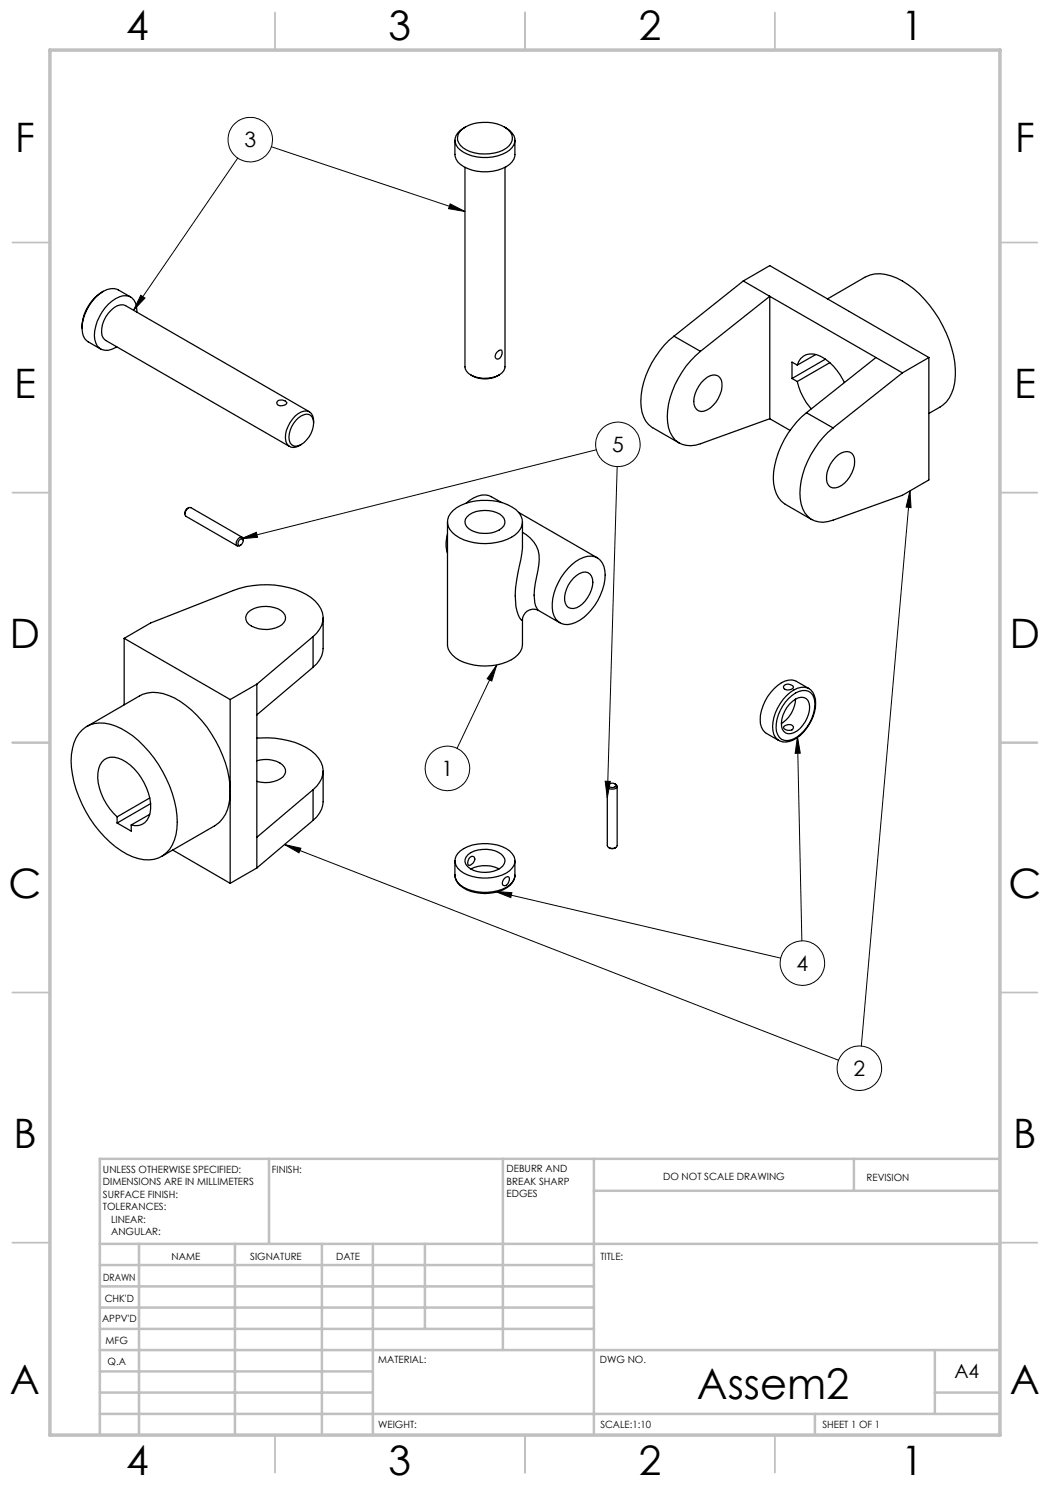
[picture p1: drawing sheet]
<svg xmlns="http://www.w3.org/2000/svg" width="210mm" height="297mm" viewBox="0 0 210 297" stroke-linecap="round" stroke-linejoin="round" font-family="sans-serif">
<g fill="none" stroke="#000" stroke-width=".2">
<path d="M47.6 31.6l-20.9 30.5M54.3 29.3l38.7 13M28.2 59.1l.8 .5-2.3 2.5zM90 40.8l3 1.5-3.3-.6zM119.3 90l-71.1 17.8M123.4 93.3l-1.9 66.3M182 98.2l.2 3.3-1-.1zM182 98.2l-9.7 111M48.2 107.8l3.1-1.3 .2 1zM99.3 133l-.9 3.2-1-.5zM99.3 133l-7.9 16.7M121 156.2l1.1 .1-.6 3.3z"/>
<path d="M159.5 147.4l.6 3.2-1.1 .1zM159.5 147.4l.9 40.8M56.9 168.9l3.3 .7-.4 1zM56.9 168.9l110.8 43.2M99.1 178.3l3.3 .2-.2 1zM99.1 178.3l57 13.3"/>
<circle cx="50" cy="27.9" r="4.4"/>
<circle cx="123.6" cy="88.9" r="4.5"/>
<circle cx="89.5" cy="153.7" r="4.5"/>
<circle cx="160.5" cy="192.6" r="4.5"/>
<circle cx="171.9" cy="213.6" r="4.5"/>
</g>
<g fill="none" stroke="#c0c0c0" stroke-width=".35">
<path d="M55 2.5v7.5M105 2.5v7.5M155 2.5v7.5M2.5 48.5h7.5M200 48.5h7.5M2.5 98.5h7.5M200 98.5h7.5M2.5 148.5h7.5M200 148.5h7.5M2.5 198.5h7.5M200 198.5h7.5M2.5 248.5h7.5"/>
<path d="M200 248.5h7.5M55 287v7.5M105 287v7.5M155 287v7.5"/>
</g>
<g fill="none" stroke="#c0c0c0" stroke-width=".5">
<path d="M53.8 231.8v17M100.6 231.8v38.2M118.8 231.8v55.2M118.8 238.2h81.2M170.8 231.8v6.4M200 231.8h-180v55.2M20 248.8h180M20 257.3h98.8M20 253h98.8M27.8 248.8v38.2M47 248.8v38.2M64.4 248.8v38.2"/>
<path d="M74.6 248.8v38.2M85 248.8v17M20 265.8h98.8M20 261.5h98.8M20 278.5h54.6M20 274.3h54.6M20 270h180M187 278.5h13M187 270v12.8M20 282.8h180M163 282.8v4.2"/>
</g>
<path d="M10 10h190v277h-190z" fill="none" stroke="#c0c0c0" stroke-width=".7"/>
<path d="M28.2 59.1l.8 .5-2.3 2.5zM90 40.8l3 1.5-3.3-.6zM182 98.2l.2 3.3-1-.1zM56.9 168.9l3.3 .7-.4 1zM159.5 147.4l.6 3.2-1.1 .1zM99.1 178.3l3.3 .2-.2 1zM48.2 107.8l3.1-1.3 .2 1zM121 156.2l1.1 .1-.6 3.3zM99.3 133l-.9 3.2-1-.5z" fill="#000"/>
<g fill="none" stroke="#000" stroke-width=".25">
<path d="M91 28v2.9a3.3 3.3 0 0 0 2.6 2.8 9 9 0 0 0 8.3-.8 2.42 2.42 0 0 0 1.1-2v-2.9M92 26.3a7.8 7.8 0 0 1 9-.8 2.28 2.28 0 0 1 1.5 2 2.28 2.28 0 0 1-1.3 2.2 8.4 8.4 0 0 1-8.6-.1 2.15 2.15 0 0 1-.6-3.3zM93 33.5v39.9a2.84 2.84 0 0 0 2.8 2.2 6.6 6.6 0 0 0 4-.6M93.1 25.4a3.1 3.1 0 0 0-2.1 3 4.3 4.3 0 0 0 3.4 2.8 8.9 8.9 0 0 0 7.5-1.2 2.35 2.35 0 0 0 0-3.9l-1-.7M101 33.5v39.9a2.02 2.02 0 0 1-1.2 1.6M20.6 58.3a9.1 9.1 0 0 0-4.1 8.1 2.41 2.41 0 0 0 1.1 2l2.5 1.4M20.6 58.3a3.2 3.2 0 0 1 3.1-.3l2.4 1.4M20.6 58.3a8.6 8.6 0 0 0-4.2 7.3M148.7 56.2l5.3 3.1M148.7 56.2l5.3-3.1 31.8 18.4M148.7 56.2l-13.9 11M154 59.3l26.5 15.3"/>
<path d="M154 59.3v24.4M154 59.3l-13.9 11M165.5 59.8l7.5-4.3a6.6 6.6 0 0 1 6.3 .1 22.3 22.3 0 0 1 10.6 12.5 15 15 0 0 1 .4 10.6 5.4 5.4 0 0 1-2.3 2.7l-2.2 1.3M27.4 62.4a3.1 3.1 0 0 0-1.5-3.1 4.4 4.4 0 0 0-4.2 1.6 8.8 8.8 0 0 0-2.8 7 2.38 2.38 0 0 0 3.5 1.9l1-.4M94.2 75a5.5 5.5 0 0 0 5.6 0M99.3 70.5l.9-.5a1.18 1.18 0 0 1-.7 1.8 .74 .74 0 0 1-.5-.6 .74 .74 0 0 1 .3-.7zM134.8 67.2a17.5 17.5 0 0 0-6.6 14.2 4.9 4.9 0 0 0 2.3 4.1l5.4 3.1M134.8 67.2l5.3 3.1M140.1 70.3a17.6 17.6 0 0 0-6.6 14.2 4.5 4.5 0 0 0 5.6 4.5l14.9-5.3M140.3 76.5a3.4 3.4 0 0 1 2.9-1.5 1.86 1.86 0 0 1 1.2 2.4 5.8 5.8 0 0 1-3.6 4.8 1.68 1.68 0 0 1-2.1-1.9 6.3 6.3 0 0 1 1.6-3.8zM158.4 75.7l1.1 .6M159.5 76.3a12.7 12.7 0 0 0 2.7 5.5"/>
<path d="M159.5 73a3 3 0 0 1 4.8-1.7 11.1 11.1 0 0 1 4.6 5.2M159.5 73l-1.1-.6v3.3M163.2 70.9l-3.7 2.1M165.1 71.8l-6.7 3.9M166 72.5l-6.5 3.8M175.2 71.5l-13.9 11M180.5 74.6l-13.9 11M185.8 71.5v24.5l-5.3 3.1-13.9 4.9a4.5 4.5 0 0 1-6.4-3.2 14.7 14.7 0 0 1 2.7-11.1 16.4 16.4 0 0 1 3.7-4.1M185.8 71.5l-5.3 3.1M55.6 80.1a1.3 1.3 0 0 1 1.8 .5 1.32 1.32 0 0 1-2 .2v-.2zM59.2 84.1a2.3 2.3 0 0 1 3-1 3.2 3.2 0 0 1 0 3.6 4.1 4.1 0 0 1-3 2.5 1.48 1.48 0 0 1-1.4-1.7 5.4 5.4 0 0 1 1.4-3.4zM61.9 82.4l-36.8-21.3a2.47 2.47 0 0 0-2.9 1 5.8 5.8 0 0 0-1.8 5l.2 .5 .5 .5 36.8 21.2"/>
<path d="M62.7 84.6a2 2 0 0 0-1.4-2.4 4.1 4.1 0 0 0-3.3 2.4 4.4 4.4 0 0 0-.6 4.2 1.88 1.88 0 0 0 2.9 .1M154 83.7l4 2.4M161.3 82.5a18.3 18.3 0 0 0-6.6 13.1 6 6 0 0 0 2.4 5.3l5.2 3M161.3 82.5l5.3 3.1M167.1 91.5a2.49 2.49 0 0 1 3.3-.8 3.7 3.7 0 0 1 0 3.9 4.5 4.5 0 0 1-3.9 3 1.88 1.88 0 0 1-1.2-2.4 6.4 6.4 0 0 1 1.8-3.7zM37.7 101.6a1.2 1.2 0 0 0-.5 1.7l10.2 5.9M37.7 101.6l.5-.1 10.2 6M37.7 101.6l-.6 .5-.1 .7M47.9 108l.6-.2a.86 .86 0 0 1-.8 1.3l-.1-.6zM48.6 108.1a.51 .51 0 0 0-.1-.5 .51 .51 0 0 0-.6-.1 1.16 1.16 0 0 0-.5 1.7l.7-.2M89.5 104.4v24.5a3.9 3.9 0 0 0 2.4 3.2 11.6 11.6 0 0 0 11.1-.7 3.3 3.3 0 0 0 1.5-2.5v-5M89.5 106.7a6.8 6.8 0 0 0 0 4"/>
<path d="M90.6 102.1a11.1 11.1 0 0 1 12.6-.2 2.99 2.99 0 0 1-.2 5.1 11.2 11.2 0 0 1-11.9 .1 2.96 2.96 0 0 1-.5-5zM93.4 103.4a5.7 5.7 0 0 1 7.1-.1 1.64 1.64 0 0 1-.7 2.7 5.8 5.8 0 0 1-6.5-.7 1.46 1.46 0 0 1 .1-1.9zM100.3 100.5l-2.1-1.2a4 4 0 0 0-4.3 .8l-.7 .5M103.7 102.5l15.8 9.1M104.5 104.4v5.2l-1.2 6.5a13.3 13.3 0 0 0 .6 7.4l.5 .6 .1-.1M104.5 106.5a6.1 6.1 0 0 1 3.1 7.5l-.3 1.4a9.3 9.3 0 0 0 .1 6.3l.3 .4M113.6 113.7a6.4 6.4 0 0 1 4.7-2.5 2.97 2.97 0 0 1 2.7 2.9 11.2 11.2 0 0 1-5.9 10.4 3 3 0 0 1-3.2 0 3 3 0 0 1-1.4-2.9 11.3 11.3 0 0 1 3.1-7.9zM114.7 115.6a3.1 3.1 0 0 1 2.8-1.1 2.62 2.62 0 0 1 .8 3.5 5.5 5.5 0 0 1-3.6 3.7 1.79 1.79 0 0 1-1.8-2.4 6.4 6.4 0 0 1 1.8-3.7zM24.8 127.7l21.2 12.2M24.8 127.7v13.3M46 139.9v36.8M49.6 122.4a5.7 5.7 0 0 1 7.1 .2 1.71 1.71 0 0 1-.9 2.7 6.1 6.1 0 0 1-6.1-.5 1.61 1.61 0 0 1-.1-2.4z"/>
<path d="M51.4 136.8v36.8M51.4 136.8l-5.4 3.1M62.6 127.3a4.5 4.5 0 0 0 .4-7.1 14.3 14.3 0 0 0-9.5-3.3 19 19 0 0 0-6.9 1.2l-16.5 6.5-5.3 3.1M62.6 127.3l-11.2 9.5M62.6 127.3v6.2M62.6 133.5l-11.2 9.5M64.6 123.6v6.1a4.8 4.8 0 0 1-2 3.8M107.7 122.1a2.19 2.19 0 0 0-3.2 1.9M107.7 122.1l4.3 2.5M156.8 137.1a1.25 1.25 0 0 1 1.9 .4 1.25 1.25 0 0 1-2 0zM157.3 139.1a4 4 0 0 1 4.4-1.4 3.6 3.6 0 0 1 1.4 3.8 8.6 8.6 0 0 1-5.3 6.8 2.45 2.45 0 0 1-3.2-2.1 8.8 8.8 0 0 1 2.7-7.1zM157.7 139.7a3.9 3.9 0 0 1 4-1.4 3.1 3.1 0 0 1 1.2 3.6 8.1 8.1 0 0 1-4.8 6.1 2.08 2.08 0 0 1-2.8-1.7 8.1 8.1 0 0 1 2.4-6.6z"/>
<path d="M159.1 139.8a6.2 6.2 0 0 1-2.8 4.9M161.7 137.7l-2.4-1.4a3.3 3.3 0 0 0-3.8 .8 9.2 9.2 0 0 0-3.4 7.6 2.75 2.75 0 0 0 1.2 2l2.4 1.4M16.4 146a6 6 0 0 1 6.7-.8 19.7 19.7 0 0 1 9.4 9.1 19.6 19.6 0 0 1 2.7 12.6 5.7 5.7 0 0 1-7.5 4.8 17.9 17.9 0 0 1-9.7-8 21.6 21.6 0 0 1-3.7-12.8 7.7 7.7 0 0 1 2.1-4.9zM17.4 145.3l10.5-6.1a6.5 6.5 0 0 1 5.8-.1 21.2 21.2 0 0 1 10.8 12 15.9 15.9 0 0 1 1 10.8 6.3 6.3 0 0 1-2.6 3.3l-10.6 6.1M30 159.6l-6.6 3.8M51.4 152.1a5.3 5.3 0 0 1 5.5 1.3 1.84 1.84 0 0 1-1.4 2.7 6.1 6.1 0 0 1-4.1 .2M51.4 147.6a17.3 17.3 0 0 1 10.8 2.5 4.8 4.8 0 0 1 2.1 5.6l-.9 1.5-.8 .7M62.6 157.9v6.2M62.6 157.9l-11.2 9.6M64.6 154.2v6.1a4.8 4.8 0 0 1-2 3.8M121.5 157.3v11.8a1.15 1.15 0 0 0 1.9 0v-11.8M121.7 156.9l.7-.3 .6 .2 .2 .3a.83 .83 0 0 1-.8 .4 .83 .83 0 0 1-.7-.4z"/>
<path d="M121.9 156.8a.5 .5 0 0 0-.4 .7 1.24 1.24 0 0 0 1.9-.2l-.4-.5M156.8 145.2a1.06 1.06 0 0 1 1.9 .4 1.18 1.18 0 0 1-2-.1zM157.9 140.8a3.3 3.3 0 0 1 2.9-1.3 2.41 2.41 0 0 1 .9 3.3 4.9 4.9 0 0 1-4 4 1.78 1.78 0 0 1-1.4-2.2 6.2 6.2 0 0 1 1.6-3.8zM23.4 163.4a11.4 11.4 0 0 1-3.8-8.7 3.1 3.1 0 0 1 1.5-2.9 3.1 3.1 0 0 1 3.3 .1 11.4 11.4 0 0 1 5.7 9.8 3.1 3.1 0 0 1-3.1 3.4l-.8-.1M23.4 163.4v1.2M23.4 164.6l2.8 1.6v-1.2M30 162.9l-3.8 2.1M30.1 160.7l-6.7 3.9M34.5 170l11.5 6.7M51.4 173.6l-5.4 3.1M62.6 164.1l-11.2 9.5M91 172.2v2.8a3.4 3.4 0 0 0 2.6 2.9 9.3 9.3 0 0 0 8.3-.9 2.42 2.42 0 0 0 1.1-2v-2.8"/>
<path d="M91 174.9a3.3 3.3 0 0 0 2.3 3.1 8.9 8.9 0 0 0 8.7-.9 2.84 2.84 0 0 0 1-2.1M91.5 170.7a7.7 7.7 0 0 1 7-1.9 5.4 5.4 0 0 1 4.3 2.5 2.61 2.61 0 0 1-1.6 3.3 9.2 9.2 0 0 1-9.1-.4 2.33 2.33 0 0 1-.6-3.5zM93.6 170.9a5.6 5.6 0 0 1 7 .4 1.75 1.75 0 0 1-1.1 2.7 5.8 5.8 0 0 1-6-.7 1.51 1.51 0 0 1 .1-2.4zM93.9 171.6a.61 .61 0 0 1 .9-.2 .61 .61 0 0 1 0 .9l-.7 .7-.4 .1-.1-.6zM94.2 173.8a6.2 6.2 0 0 1 5.6 0M100.9 175.7a.6 .6 0 0 1 .9-.2 1.24 1.24 0 0 1-1 1.6 .89 .89 0 0 1 .1-1.4zM121.7 169.5l.7 .3 .8-.3"/>
</g>
<text font-size="8.5" x="139.4" y="279.7">Assem2</text>
<g font-size="8.1">
<text x="25.2" y="8">4</text>
<text x="77.7" y="8">3</text>
<text x="127.7" y="8">2</text>
<text x="180.2" y="8">1</text>
<text x="3" y="30.4">F</text>
<text x="203" y="30.4">F</text>
<text x="2.8" y="79.6">E</text>
<text x="202.8" y="79.6">E</text>
<text x="2" y="129.6">D</text>
<text x="202" y="129.6">D</text>
<text x="1.7" y="179.6">C</text>
<text x="201.7" y="179.6">C</text>
<text x="2.7" y="229.6">B</text>
<text x="202.7" y="229.6">B</text>
<text x="2" y="278.9">A</text>
<text x="202" y="278.9">A</text>
<text x="25.2" y="295">4</text>
<text x="77.7" y="295">3</text>
<text x="127.7" y="295">2</text>
<text x="180.2" y="295">1</text>
</g>
<g font-size="4.2">
<text x="48.9" y="29.5">3</text>
<text x="122.4" y="90.4">5</text>
<text x="88.3" y="155.2">1</text>
<text x="159.3" y="194.2">4</text>
<text x="170.7" y="215.2">2</text>
</g>
<text font-size="3.9" x="190.9" y="275.5">A4</text>
<g font-size="2">
<text x="20.6" y="234.6">UNLESS OTHERWISE SPECIFIED:</text>
<text x="20.6" y="237.1">DIMENSIONS ARE IN MILLIMETERS</text>
<text x="20.6" y="239.6">SURFACE FINISH:</text>
<text x="54.4" y="234.6">FINISH:</text>
<text x="101.3" y="234.5">DEBURR AND</text>
<text x="101.3" y="237">BREAK SHARP</text>
<text x="101.3" y="239.5">EDGES</text>
<text x="132.6" y="236">DO NOT SCALE DRAWING</text>
<text x="173.3" y="236.2">REVISION</text>
<text x="20.6" y="242.1">TOLERANCES:</text>
<text x="22.2" y="244.6">LINEAR:</text>
<text x="22.2" y="247.1">ANGULAR:</text>
<text x="34.3" y="252">NAME</text>
<text x="50" y="251.9">SIGNATURE</text>
<text x="67.2" y="251.9">DATE</text>
<text x="120.1" y="251.9">TITLE:</text>
<text x="20.6" y="256.1">DRAWN</text>
<text x="20.9" y="260.3">CHK'D</text>
<text x="20.4" y="264.4">APPV'D</text>
<text x="21.1" y="268.8">MFG</text>
<text x="21.5" y="273">Q.A</text>
<text x="75.6" y="272.5">MATERIAL:</text>
<text x="120" y="272.5">DWG NO.</text>
<text x="75.6" y="285.5">WEIGHT:</text>
<text x="120.1" y="285.6">SCALE:1:10</text>
<text x="164.5" y="285.6">SHEET 1 OF 1</text>
</g>
</svg>
